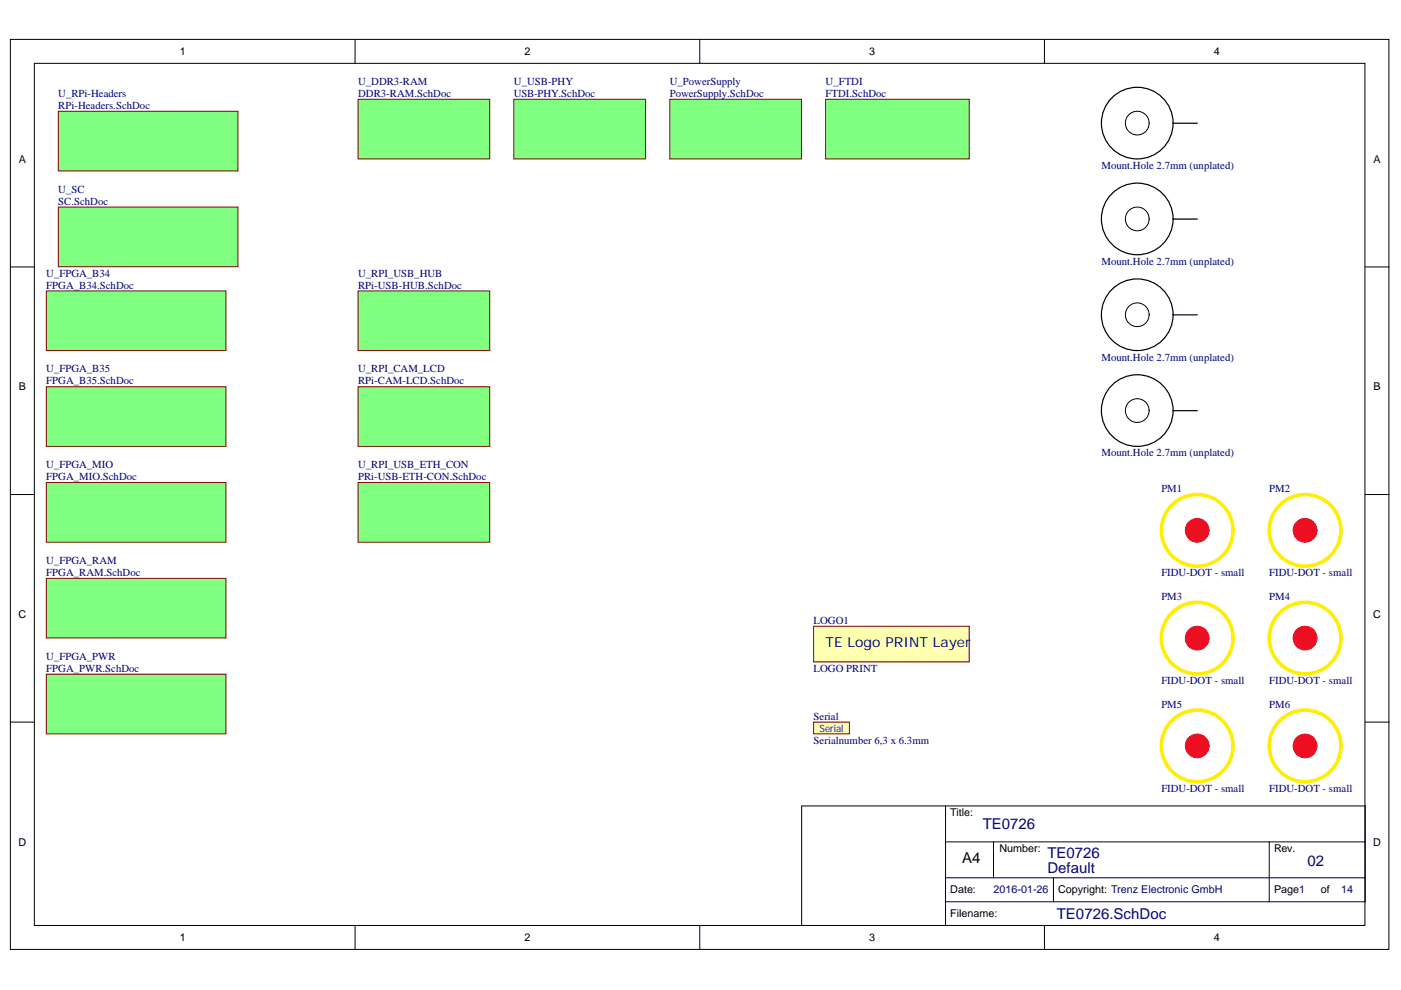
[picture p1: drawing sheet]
<svg xmlns="http://www.w3.org/2000/svg" width="297mm" height="210mm" viewBox="0 0 297 210" stroke-linecap="round" stroke-linejoin="round" font-family="sans-serif">
<g fill="#fff" stroke="#000" stroke-width=".21">
<path d="M2.2 8.4h292.3v192.9h-292.3z"/>
<path d="M7.3 13.4h282.1v182.8h-282.1z"/>
</g>
<g fill="none" stroke="#000" stroke-width=".21">
<path d="M75.3 8.4v5M148.4 8.4v5M221.4 8.4v5M2.2 56.6h5.1M289.4 56.6h5.1M2.2 104.9h5.1M289.4 104.9h5.1M2.2 153.1h5.1M289.4 153.1h5.1M200.5 170.9h88.9v20.3h-88.9zM200.5 170.9h-30.5v25.4M200.5 178.5h88.9"/>
<path d="M210.6 178.5v7.6h-10.1M269.1 178.5v12.7M75.3 196.3v5.1M148.4 196.3v5.1M200.5 191.2v5.1M210.6 186.1h78.8M221.4 196.3v5.1M223.4 186.1v5.1"/>
</g>
<g fill="#80ff80" stroke="#800000" stroke-width=".21">
<path d="M75.9 21.1h27.9v12.6h-27.9z"/>
<path d="M9.8 61.7h38.1v12.6h-38.1z"/>
<path d="M9.8 82h38.1v12.6h-38.1z"/>
<path d="M9.8 102.3h38.1v12.7h-38.1z"/>
<path d="M9.8 142.9h38.1v12.7h-38.1z"/>
<path d="M9.8 122.6h38.1v12.7h-38.1z"/>
<path d="M175.1 21.1h30.4v12.6h-30.4z"/>
<path d="M142 21.1h27.9v12.6h-27.9z"/>
<path d="M108.9 21.1h28v12.6h-28z"/>
</g>
<g fill="none" stroke="#fe0" stroke-width=".76">
<circle cx="253.8" cy="112.4" r="7.6"/>
<circle cx="276.7" cy="112.4" r="7.6"/>
<circle cx="253.8" cy="135.3" r="7.6"/>
<circle cx="276.7" cy="135.3" r="7.6"/>
<circle cx="253.8" cy="158.2" r="7.6"/>
<circle cx="276.7" cy="158.2" r="7.6"/>
</g>
<g fill="#ee0e22" stroke="#ee0e22" stroke-width=".21">
<circle cx="253.8" cy="112.4" r="2.52"/>
<circle cx="276.7" cy="112.4" r="2.52"/>
<circle cx="276.7" cy="135.3" r="2.52"/>
<circle cx="276.7" cy="158.2" r="2.52"/>
<circle cx="253.8" cy="158.2" r="2.52"/>
<circle cx="253.8" cy="135.3" r="2.52"/>
</g>
<g fill="none" stroke="#000" stroke-width=".21">
<circle cx="241.1" cy="26.1" r="2.52"/>
<circle cx="241.1" cy="46.4" r="2.52"/>
<circle cx="241.1" cy="66.7" r="2.52"/>
<circle cx="241.1" cy="87.1" r="2.52"/>
</g>
<g fill="none" stroke="#000" stroke-width=".25">
<path d="M248.8 26.1h5.1M248.8 46.4h5.1M248.8 66.8h5.1M248.8 87.1h5.1"/>
<circle cx="241.1" cy="26.1" r="7.6"/>
<circle cx="241.1" cy="46.4" r="7.6"/>
<circle cx="241.1" cy="66.7" r="7.6"/>
<circle cx="241.1" cy="87.1" r="7.6"/>
</g>
<path d="M12.4 23.6h38v12.6h-38z" fill="#80ff80" stroke="#800000" stroke-width=".21"/>
<g fill="#ffffb0" stroke="#800000" stroke-width=".21">
<path d="M172.5 153.1h7.6v2.5h-7.6z"/>
<path d="M172.5 132.8h33v7.6h-33z"/>
</g>
<g fill="#80ff80" stroke="#800000" stroke-width=".21">
<path d="M75.9 61.7h27.9v12.6h-27.9z"/>
<path d="M75.9 82h27.9v12.6h-27.9z"/>
<path d="M75.9 102.3h27.9v12.7h-27.9z"/>
<path d="M12.4 43.9h38v12.7h-38z"/>
</g>
<g font-size="3.2" fill="#000080">
<text x="208.4" y="175.8">TE0726</text>
<text x="222.1" y="185.2">Default</text>
<text x="222.1" y="181.9">TE0726</text>
<text x="277.2" y="183.6">02</text>
<text x="224.1" y="194.8">TE0726.SchDoc</text>
</g>
<text font-size="3.2" x="204" y="182.9">A4</text>
<text font-size="2.9" fill="#000080" x="175" y="137.2">TE Logo PRINT Layer</text>
<g font-size="2.3">
<text x="38.1" y="11.7">1</text>
<text x="111.2" y="11.7">2</text>
<text x="184.3" y="11.7">3</text>
<text x="257.4" y="11.7">4</text>
<text x="4" y="34.5">A</text>
<text x="291.2" y="34.5">A</text>
<text x="4" y="82.8">B</text>
<text x="291.2" y="82.8">B</text>
<text x="3.9" y="131">C</text>
<text x="291.1" y="131">C</text>
<text x="201.5" y="173">Title:</text>
<text x="3.9" y="179.3">D</text>
<text x="291.1" y="179.3">D</text>
<text x="211.9" y="180.6">Number:</text>
<text x="270.1" y="180.6">Rev.</text>
<text x="201.5" y="189.4">Date:</text>
<text x="224.4" y="189.4">Copyright: Trenz Electronic GmbH</text>
<text x="270.1" y="189.4">Page1</text>
<text x="280" y="189.4">of</text>
<text x="201.5" y="194.5">Filename:</text>
<text x="38.1" y="199.6">1</text>
<text x="111.2" y="199.6">2</text>
<text x="184.3" y="199.6">3</text>
<text x="257.4" y="199.6">4</text>
</g>
<g font-size="2.3" fill="#000080">
<text x="12.4" y="20.5">U_RPi-Headers</text>
<text x="12.4" y="23.1">RPi-Headers.SchDoc</text>
<text x="75.9" y="18">U_DDR3-RAM</text>
<text x="75.9" y="20.5">DDR3-RAM.SchDoc</text>
<text x="109" y="18">U_USB-PHY</text>
<text x="109" y="20.5">USB-PHY.SchDoc</text>
<text x="142" y="18">U_PowerSupply</text>
<text x="142" y="20.5">PowerSupply.SchDoc</text>
<text x="175" y="18">U_FTDI</text>
<text x="175" y="20.5">FTDI.SchDoc</text>
<text x="233.5" y="35.8">Mount.Hole 2.7mm (unplated)</text>
<text x="12.4" y="40.9">U_SC</text>
<text x="12.4" y="43.4">SC.SchDoc</text>
<text x="9.8" y="58.7">U_FPGA_B34</text>
<text x="75.9" y="58.7">U_RPI_USB_HUB</text>
<text x="233.5" y="56.1">Mount.Hole 2.7mm (unplated)</text>
<text x="9.8" y="61.2">FPGA_B34.SchDoc</text>
<text x="75.9" y="61.2">RPi-USB-HUB.SchDoc</text>
<text x="233.5" y="76.4">Mount.Hole 2.7mm (unplated)</text>
<text x="9.8" y="79">U_FPGA_B35</text>
<text x="9.8" y="81.5">FPGA_B35.SchDoc</text>
<text x="75.9" y="79">U_RPI_CAM_LCD</text>
<text x="75.9" y="81.5">RPi-CAM-LCD.SchDoc</text>
<text x="9.8" y="99.3">U_FPGA_MIO</text>
<text x="9.8" y="101.8">FPGA_MIO.SchDoc</text>
<text x="75.9" y="99.3">U_RPI_USB_ETH_CON</text>
<text x="75.9" y="101.8">PRi-USB-ETH-CON.SchDoc</text>
<text x="233.5" y="96.7">Mount.Hole 2.7mm (unplated)</text>
<text x="246.2" y="104.4">PM1</text>
<text x="269.1" y="104.4">PM2</text>
<text x="9.8" y="119.6">U_FPGA_RAM</text>
<text x="9.8" y="122.1">FPGA_RAM.SchDoc</text>
<text x="246.2" y="122.1">FIDU-DOT - small</text>
<text x="269.1" y="122.1">FIDU-DOT - small</text>
<text x="246.2" y="127.2">PM3</text>
<text x="269.1" y="127.2">PM4</text>
<text x="172.5" y="132.3">LOGO1</text>
<text x="9.8" y="139.9">U_FPGA_PWR</text>
<text x="9.8" y="142.4">FPGA_PWR.SchDoc</text>
<text x="172.5" y="142.4">LOGO PRINT</text>
<text x="246.2" y="145">FIDU-DOT - small</text>
<text x="269.1" y="145">FIDU-DOT - small</text>
<text x="172.5" y="152.6">Serial</text>
<text x="246.2" y="150.1">PM5</text>
<text x="269.1" y="150.1">PM6</text>
<text x="172.5" y="157.7">Serialnumber 6,3 x 6.3mm</text>
<text x="246.2" y="167.8">FIDU-DOT - small</text>
<text x="269.1" y="167.8">FIDU-DOT - small</text>
<text x="210.7" y="189.4">2016-01-26</text>
<text x="284.3" y="189.4">14</text>
</g>
<text font-size="2.1" fill="#00f" x="173.8" y="155.2">Serial</text>
</svg>
